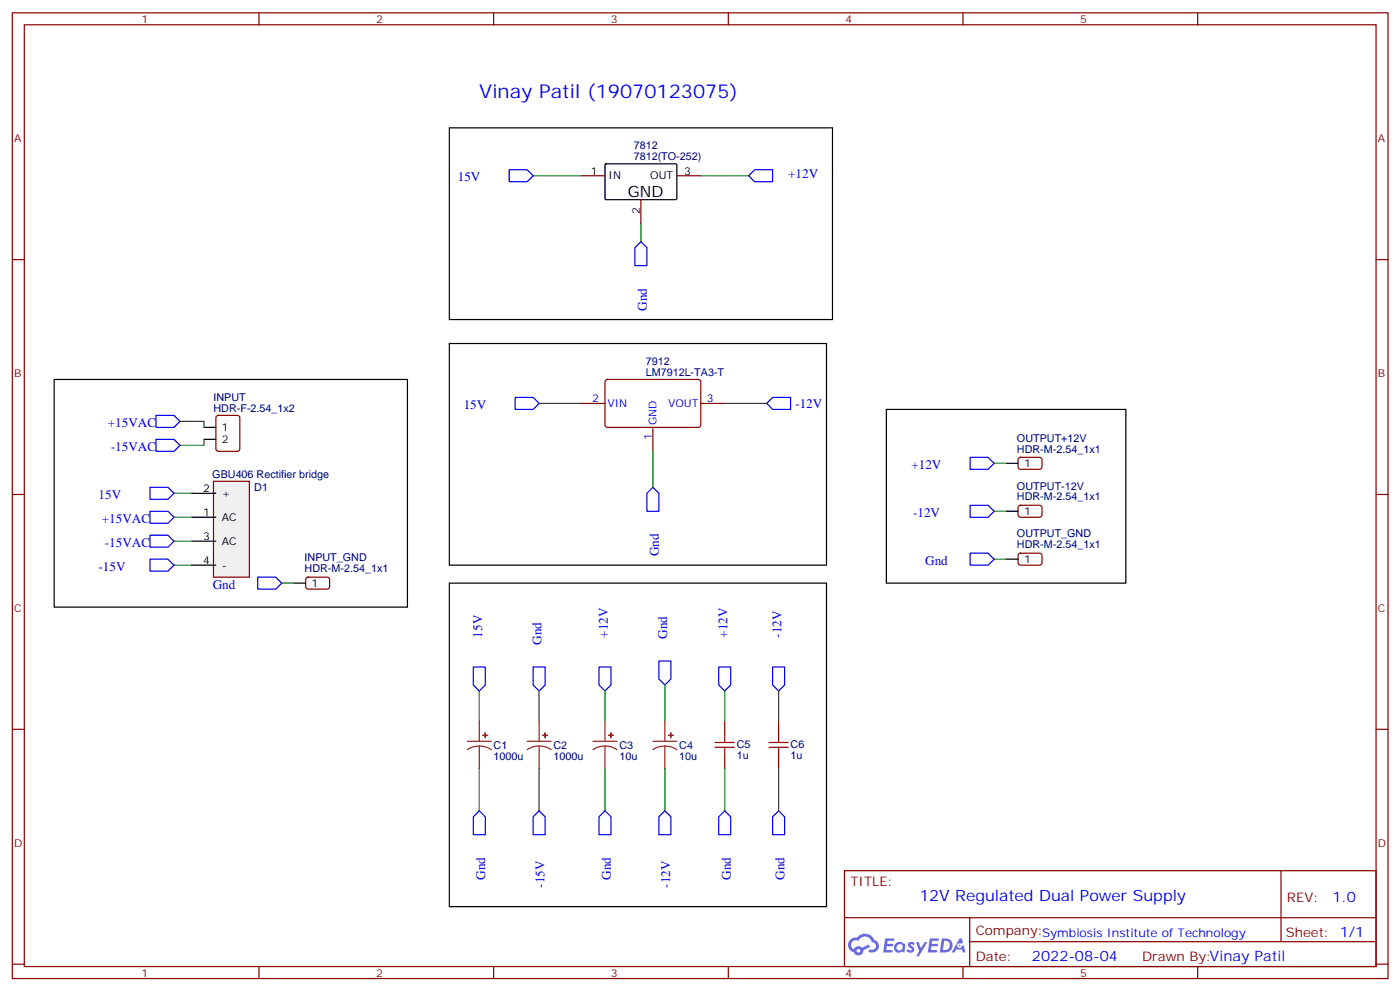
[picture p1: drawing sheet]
<svg xmlns="http://www.w3.org/2000/svg" width="413mm" height="292mm" viewBox="0 0 413 292" stroke-linecap="round" stroke-linejoin="round" font-family="sans-serif">
<g fill="none" stroke="#870000" stroke-width=".35">
<path d="M3.6 3.8h405.4v284.3h-405.4zM7.2 7.3h398.2v277.3h-398.2zM76.3 3.8v3.5M145.5 3.8v3.5M214.6 3.8v3.5M283.7 3.8v3.5M352.9 3.8v3.5M3.6 76.4h3.6M405.4 76.4h3.6M3.6 145.6h3.6M405.4 145.6h3.6M3.6 214.7h3.6"/>
<path d="M405.4 214.7h3.6M248.8 256.4h156.6v28.2h-156.6zM377.4 256.4v20.9M248.8 270.2h156.5M285.7 277.3h119.6M285.7 270.2v14.1M3.6 283.9h3.6M76.3 284.6v3.5M145.5 284.6v3.5M214.6 284.6v3.5M283.7 284.6v3.5M352.9 284.6v3.5"/>
<path d="M405.4 283.9h3.6"/>
</g>
<g fill="#5487ff">
<path d="M267.8 277.5a1.22 1.22 0 0 1 1.7 .3l-.4 .6a.47 .47 0 0 0-.3-.4 .47 .47 0 0 0-.5 .2l.2 .2a1.14 1.14 0 0 1 .7 1.7 1.14 1.14 0 0 1-1.9 0l-.2-.2 .5-.5 .7 .4a.29 .29 0 0 0 .4-.2 .29 .29 0 0 0-.3-.4 1.04 1.04 0 0 1-.6-1.7z"/>
<path d="M260.8 276.3h2.4l.3 .2-.1 .5h-1.9l-.1 .9h1.5l.4 .4-.4 .3h-1.6l-.2 1.1 1.8 .1 .1 .3-.1 .3h-2.7z"/>
<path d="M274 276.3h2.3l.3 .2-.1 .5h-1.8l-.1 .9h1.5l.3 .4-.4 .3h-1.6l-.1 1.1 1.7 .1 .2 .3-.2 .3h-2.6z"/>
<path d="M282.7 276.3h.7l.3 1.2-.6 .4a.69 .69 0 0 0-1 .2 .69 .69 0 0 0 .5 1 .69 .69 0 0 0 .8-.6l.5-.3 .6 2.2h-.8l-.2-.8h-1.8l-.5 .8h-.8z"/>
<path d="M269.9 277.4h.8l.6 1.8 1.1-1.8h.9l-2.6 4.2h-.8l.9-1.6z"/>
<path d="M277.5 276.3l-.6 4.1h1.3a2.11 2.11 0 0 0 2.5-2.1 2.11 2.11 0 0 0-2.5-2zM278.2 277a1.39 1.39 0 0 1 1.7 1.4 1.39 1.39 0 0 1-1.8 1.3h-.3z"/>
<path d="M263.8 277.9a1.54 1.54 0 0 0-.1 2.2 1.54 1.54 0 0 0 2.2 .1l.6 .2 .3-2.3-.2-.2h-.4a1.49 1.49 0 0 0-2.4 0zM264.1 278.9a.94 .94 0 0 1 1.8 0 .94 .94 0 0 1-1.8 0z"/>
<path d="M250.5 276.7a2.18 2.18 0 0 0 1.1 3.7 1.44 1.44 0 0 0 1.6 .9 1.44 1.44 0 0 0 1.2-1.5l2-1-.5-.7-1.9 .9a1.47 1.47 0 0 0-2.4 .5 1.39 1.39 0 0 1-.7-2 1.39 1.39 0 0 1 2-.4 2.12 2.12 0 0 1 2.2-1.3 2.12 2.12 0 0 1 1.9 1.7 1.14 1.14 0 0 1 1.1 1.4 1.14 1.14 0 0 1-1.7 .7 .43 .43 0 0 0-.5 .4 .43 .43 0 0 0 .4 .5 1.98 1.98 0 0 0 2.5-1.3 1.98 1.98 0 0 0-1.2-2.5 3.1 3.1 0 0 0-5.3-.7l-.9 .1zM252.4 280a.55 .55 0 0 1 1.1 0 .55 .55 0 0 1-1.1 0z"/>
<circle cx="282.7" cy="278.4" r=".26"/>
</g>
<path d="M16 111.7h104.1v67.1h-104.1z" fill="none" stroke="#000" stroke-width=".35"/>
<path d="M51.3 145.2h5.3M51.3 166.4h5.3" fill="none" stroke="#008700" stroke-width=".35"/>
<path d="M44.2 143.5h5.3l1.8 1.7-1.8 1.8h-5.3zM44.2 164.6h5.3l1.8 1.8-1.8 1.8h-5.3z" fill="none" stroke="#00f" stroke-width=".35"/>
<path d="M62.9 141.7h10.6v28.2h-10.6z" fill="#f0f0f0" stroke="#870000" stroke-width=".35"/>
<g fill="none" stroke="#000" stroke-width=".35">
<path d="M132.4 37.6h112.9v56.5h-112.9zM178.3 48.4l.3-.2 20.7 .1 .1 .3v10l-.3 .2h-20.7l-.1-.3zM132.4 101.1h111.1v65.3h-111.1zM60.1 125.8h3.5M60.1 129.4h3.5M261.2 120.5h70.5v51.2h-70.5zM296.4 136.4h3.6M56.6 152.3h7M56.6 145.2h7M56.6 159.3h7M296.4 150.5h3.6M56.6 166.4h7"/>
<path d="M86.5 171.7h3.6M132.4 171.7h111.1v95.2h-111.1zM296.4 164.6h3.6"/>
</g>
<g fill="none" stroke="#870000" stroke-width=".35">
<path d="M171.2 51.8h7.1M188.8 58.8v7.1M199.4 51.8h7.1M171.2 118.8h7.1M178.5 111.9l.5-.2 27 .1 .5 .6-.1 13-.6 .4h-27.1l-.4-.7v-12.7zM206.5 118.8h7M63.8 122.5l.5-.2h5.7l.6 .4 .1 9.5-.5 .6-5.9 .1-.6-.5-.1-9.4zM192.4 125.8v7.1M300.2 134.9l.5-.2h5.9l.4 .7v2.4l-.7 .4-5.9-.1-.4-.6v-2.1zM300.2 149l.5-.2h5.9l.4 .7v2.4l-.7 .4-5.9-.1-.4-.6v-2.1zM90.3 170.1l.5-.2 5.9 .1 .4 .6v2.4l-.7 .5-5.9-.1-.4-.6v-2.2zM300.2 163.1l.5-.2h5.9l.4 .7v2.4l-.7 .4-5.9-.1-.4-.6v-2.1z"/>
<path d="M213.5 212.3v3.5M229.4 212.3v3.5M213.5 222.8v3.6M229.4 222.8v3.6"/>
</g>
<g fill="none" stroke="#8c2424" stroke-width=".35">
<path d="M137.7 218.3h7M141.2 219.7l-1.8 .2-1.7 .8M141.2 219.7l1.9 .2 1.6 .8M141.2 212.3v6M141.2 219.7v6.7M155.3 218.3h7.1M158.9 219.7l-1.9 .2-1.7 .8M158.9 219.7l1.8 .2 1.7 .8M158.9 212.3v6M158.9 219.7v6.7M174.7 218.3h7.1M178.3 219.7l-1.9 .2-1.7 .8"/>
<path d="M178.3 219.7l1.8 .2 1.7 .8M178.3 212.3v6M178.3 219.7v6.7M192.4 218.3h7M195.9 219.7l-1.9 .2-1.6 .8M195.9 219.7l1.8 .2 1.7 .8M195.9 212.3v6M195.9 219.7v6.7"/>
</g>
<g fill="#8c2424" stroke="#8c2424" stroke-width=".35">
<path d="M179.3 216.5h1.4z"/>
<path d="M180 215.8v1.4z"/>
<path d="M197 216.5h1.4z"/>
<path d="M197.6 215.8l.1 1.4z"/>
<path d="M142.3 216.5h1.4z"/>
<path d="M142.9 215.8l.1 1.4z"/>
<path d="M159.9 216.5h1.4z"/>
<path d="M160.6 215.8v1.4z"/>
</g>
<g fill="none" stroke="#00f" stroke-width=".35">
<path d="M150 50h5.3l1.8 1.8-1.8 1.7h-5.3zM220.6 51.8l1.8-1.8h5.2v3.5h-5.2zM188.8 71.2l1.8 1.7v5.3h-3.5v-5.3zM151.8 117h5.3l1.8 1.8-1.8 1.7h-5.3zM225.9 118.8l1.7-1.8h5.3v3.5h-5.3zM46 122.3h5.3l1.7 1.8-1.7 1.7h-5.3zM46 129.4h5.3l1.7 1.7-1.7 1.8h-5.3zM285.9 134.7h5.2l1.8 1.7-1.8 1.8h-5.2zM44.2 150.5h5.3l1.8 1.8-1.8 1.8h-5.3zM44.2 157.6h5.3l1.8 1.7-1.8 1.8h-5.3zM192.4 143.5l1.7 1.7v5.3h-3.5v-5.3zM285.9 148.8h5.2l1.8 1.7-1.8 1.8h-5.2z"/>
<path d="M76 169.9h5.2l1.8 1.8-1.8 1.8h-5.2zM285.9 162.9h5.2l1.8 1.7-1.8 1.8h-5.2zM139.5 196.4h3.5v5.3l-1.8 1.7-1.7-1.7zM157.1 196.4h3.5v5.3l-1.7 1.7-1.8-1.7zM176.5 196.4h3.5v5.3l-1.7 1.7-1.8-1.7zM194.1 194.6h3.6v5.3l-1.8 1.8-1.8-1.8zM211.8 196.4h3.5v5.3l-1.8 1.7-1.7-1.7zM227.6 196.4h3.6v5.3l-1.8 1.7-1.8-1.7zM141.2 238.7l1.8 1.8v5.3h-3.5v-5.3zM158.9 238.7l1.7 1.8v5.3h-3.5v-5.3zM178.3 238.7l1.7 1.8v5.3h-3.5v-5.3zM195.9 238.7l1.8 1.8v5.3h-3.6v-5.3z"/>
<path d="M213.5 238.7l1.8 1.8v5.3h-3.5v-5.3zM229.4 238.7l1.8 1.8v5.3h-3.6v-5.3z"/>
</g>
<g fill="none" stroke="#008700" stroke-width=".35">
<path d="M157.1 51.8h14.1M206.5 51.8h14.1M188.8 65.9v5.3M158.9 118.8h12.3M213.5 118.8h12.4M53 124.1h7.1v1.7M60.1 129.4v1.7h-7.1M192.4 132.9v10.6M292.9 136.4h3.5M51.3 152.3h5.3M51.3 159.3h5.3M292.9 150.5h3.5"/>
<path d="M83 171.7h3.5M292.9 164.6h3.5M141.2 203.4v8.9M158.9 203.4v8.9M178.3 203.4v8.9M195.9 201.7v10.6M213.5 203.4v8.9M229.4 203.4v8.9M141.2 226.4v12.3M158.9 226.4v12.3M178.3 226.4v12.3M195.9 226.4v12.3"/>
<path d="M213.5 226.4v12.3M229.4 226.4v12.3"/>
</g>
<path d="M210.7 218.6h5.7M213.5 215.8v2.8M226.6 218.6h5.6M229.4 215.8v2.8M210.7 220h5.7M213.5 220v2.8M226.6 220h5.6M229.4 220v2.8" fill="none" stroke="#a10000" stroke-width=".35"/>
<text font-size="5.6" fill="#00f" x="141.2" y="28.8">Vinay Patil (19070123075)</text>
<text font-size="4.6" x="185" y="58.1">GND</text>
<text font-size="4.6" fill="#00f" x="270.9" y="265.4">12V Regulated Dual Power Supply</text>
<g font-size="4.2" fill="#00f">
<text x="392.6" y="265.6">1.0</text>
<text x="304.1" y="283">2022-08-04</text>
</g>
<g font-size="3.9" fill="#00f">
<text x="134.9" y="53.4">15V</text>
<text x="232.2" y="52.5">+12V</text>
<text x="190.6" y="91.5" transform="rotate(-90 190.6 91.5)">Gnd</text>
<text x="31.8" y="125.8">+15VAC</text>
<text x="136.6" y="120.4">15V</text>
<text x="234.3" y="120">-12V</text>
<text x="32.7" y="132.9">-15VAC</text>
<text x="268.5" y="138">+12V</text>
<text x="29" y="146.9">15V</text>
<text x="30" y="154.1">+15VAC</text>
<text x="269" y="152.1">-12V</text>
<text x="30.9" y="161.1">-15VAC</text>
<text x="194.1" y="163.8" transform="rotate(-90 194.1 163.8)">Gnd</text>
<text x="272.6" y="166.4">Gnd</text>
<text x="29" y="168.1">-15V</text>
<text x="62.7" y="173.5">Gnd</text>
<text x="142.1" y="187.8" transform="rotate(-90 142.1 187.8)">15V</text>
<text x="159.6" y="189.8" transform="rotate(-90 159.6 189.8)">Gnd</text>
<text x="179.1" y="187.8" transform="rotate(-90 179.1 187.8)">+12V</text>
<text x="196.6" y="188.1" transform="rotate(-90 196.6 188.1)">Gnd</text>
<text x="214.4" y="187.8" transform="rotate(-90 214.4 187.8)">+12V</text>
<text x="230.3" y="187.8" transform="rotate(-90 230.3 187.8)">-12V</text>
<text x="143" y="259" transform="rotate(-90 143 259)">Gnd</text>
<text x="160.5" y="261.3" transform="rotate(-90 160.5 261.3)">-15V</text>
<text x="180" y="259" transform="rotate(-90 180 259)">Gnd</text>
<text x="197.5" y="261.3" transform="rotate(-90 197.5 261.3)">-12V</text>
<text x="215.3" y="259" transform="rotate(-90 215.3 259)">Gnd</text>
<text x="231.2" y="259" transform="rotate(-90 231.2 259)">Gnd</text>
</g>
<g font-size="3.9" fill="#800">
<text x="250.6" y="260.9">TITLE:</text>
<text x="379.2" y="265.6">REV:</text>
<text x="287.5" y="275.1">Company:Symbiosis Institute of Technology</text>
<text x="378.9" y="275.8">Sheet: 1/1</text>
<text x="287.5" y="282.8">Date:</text>
<text x="336.5" y="282.9">Drawn By:Vinay Patil</text>
</g>
<g font-size="3.2" fill="#800">
<text x="41.7" y="6.8">1</text>
<text x="110.9" y="6.8">2</text>
<text x="180" y="6.8">3</text>
<text x="249.2" y="6.8">4</text>
<text x="318.3" y="6.8">5</text>
<text x="4.2" y="41.9">A</text>
<text x="406" y="41.9">A</text>
<text x="4.2" y="111">B</text>
<text x="406" y="111">B</text>
<text x="4.2" y="180.2">C</text>
<text x="406" y="180.2">C</text>
<text x="4.2" y="249.3">D</text>
<text x="406" y="249.3">D</text>
<text x="41.7" y="287.6">1</text>
<text x="110.9" y="287.6">2</text>
<text x="180" y="287.6">3</text>
<text x="249.2" y="287.6">4</text>
<text x="318.3" y="287.6">5</text>
</g>
<g font-size="3.2" fill="#000080">
<text x="186.7" y="47.1">7812(TO-252)</text>
<text x="186.7" y="43.8">7812</text>
<text x="190.3" y="107.4">7912</text>
<text x="190.3" y="110.7">LM7912L-TA3-T</text>
<text x="62.9" y="118.1">INPUT</text>
<text x="62.9" y="121.2">HDR-F-2.54_1x2</text>
<text x="299.6" y="130.1">OUTPUT+12V</text>
<text x="299.6" y="133.2">HDR-M-2.54_1x1</text>
<text x="62.6" y="140.7">GBU406 Rectifier bridge</text>
<text x="74.9" y="144.5">D1</text>
<text x="299.6" y="147.4">HDR-M-2.54_1x1</text>
<text x="299.6" y="144.2">OUTPUT-12V</text>
<text x="299.6" y="161.4">HDR-M-2.54_1x1</text>
<text x="299.6" y="158.1">OUTPUT_GND</text>
<text x="89.7" y="165.2">INPUT_GND</text>
<text x="89.7" y="168.4">HDR-M-2.54_1x1</text>
<text x="145.5" y="220.5">C1</text>
<text x="163.1" y="220.5">C2</text>
<text x="182.5" y="220.5">C3</text>
<text x="200.1" y="220.5">C4</text>
<text x="217.1" y="220.4">C5</text>
<text x="232.9" y="220.4">C6</text>
<text x="145.5" y="223.7">1000u</text>
<text x="163.1" y="223.7">1000u</text>
<text x="182.5" y="223.7">10u</text>
<text x="200.1" y="223.7">10u</text>
<text x="217.1" y="223.6">1u</text>
<text x="232.9" y="223.6">1u</text>
</g>
<g font-size="3.2">
<text x="174.1" y="51.4">1</text>
<text x="179.3" y="52.8">IN</text>
<text x="191.6" y="52.8">OUT</text>
<text x="201.5" y="51.4">3</text>
<text x="188.5" y="62.9" transform="rotate(-90 188.5 62.9)">2</text>
<text x="65.4" y="126.9">1</text>
<text x="65.4" y="130.4">2</text>
<text x="301.7" y="137.5">1</text>
<text x="59.8" y="144.9">2</text>
<text x="65.4" y="146.3">+</text>
<text x="59.8" y="151.9">1</text>
<text x="65.4" y="153.4">AC</text>
<text x="301.7" y="151.6">1</text>
<text x="59.8" y="159">3</text>
<text x="65.4" y="160.4">AC</text>
<text x="59.8" y="166.1">4</text>
<text x="65.4" y="167.5">-</text>
<text x="301.7" y="165.7">1</text>
<text x="91.8" y="172.8">1</text>
</g>
<g font-size="3.2" fill="#00f">
<text x="174.5" y="118.4">2</text>
<text x="179" y="119.8">VIN</text>
<text x="196.8" y="119.8">VOUT</text>
<text x="208.2" y="118.4">3</text>
<text x="193.4" y="125.1" transform="rotate(-90 193.4 125.1)">GND</text>
<text x="192" y="129.6" transform="rotate(-90 192 129.6)">1</text>
</g>
</svg>
